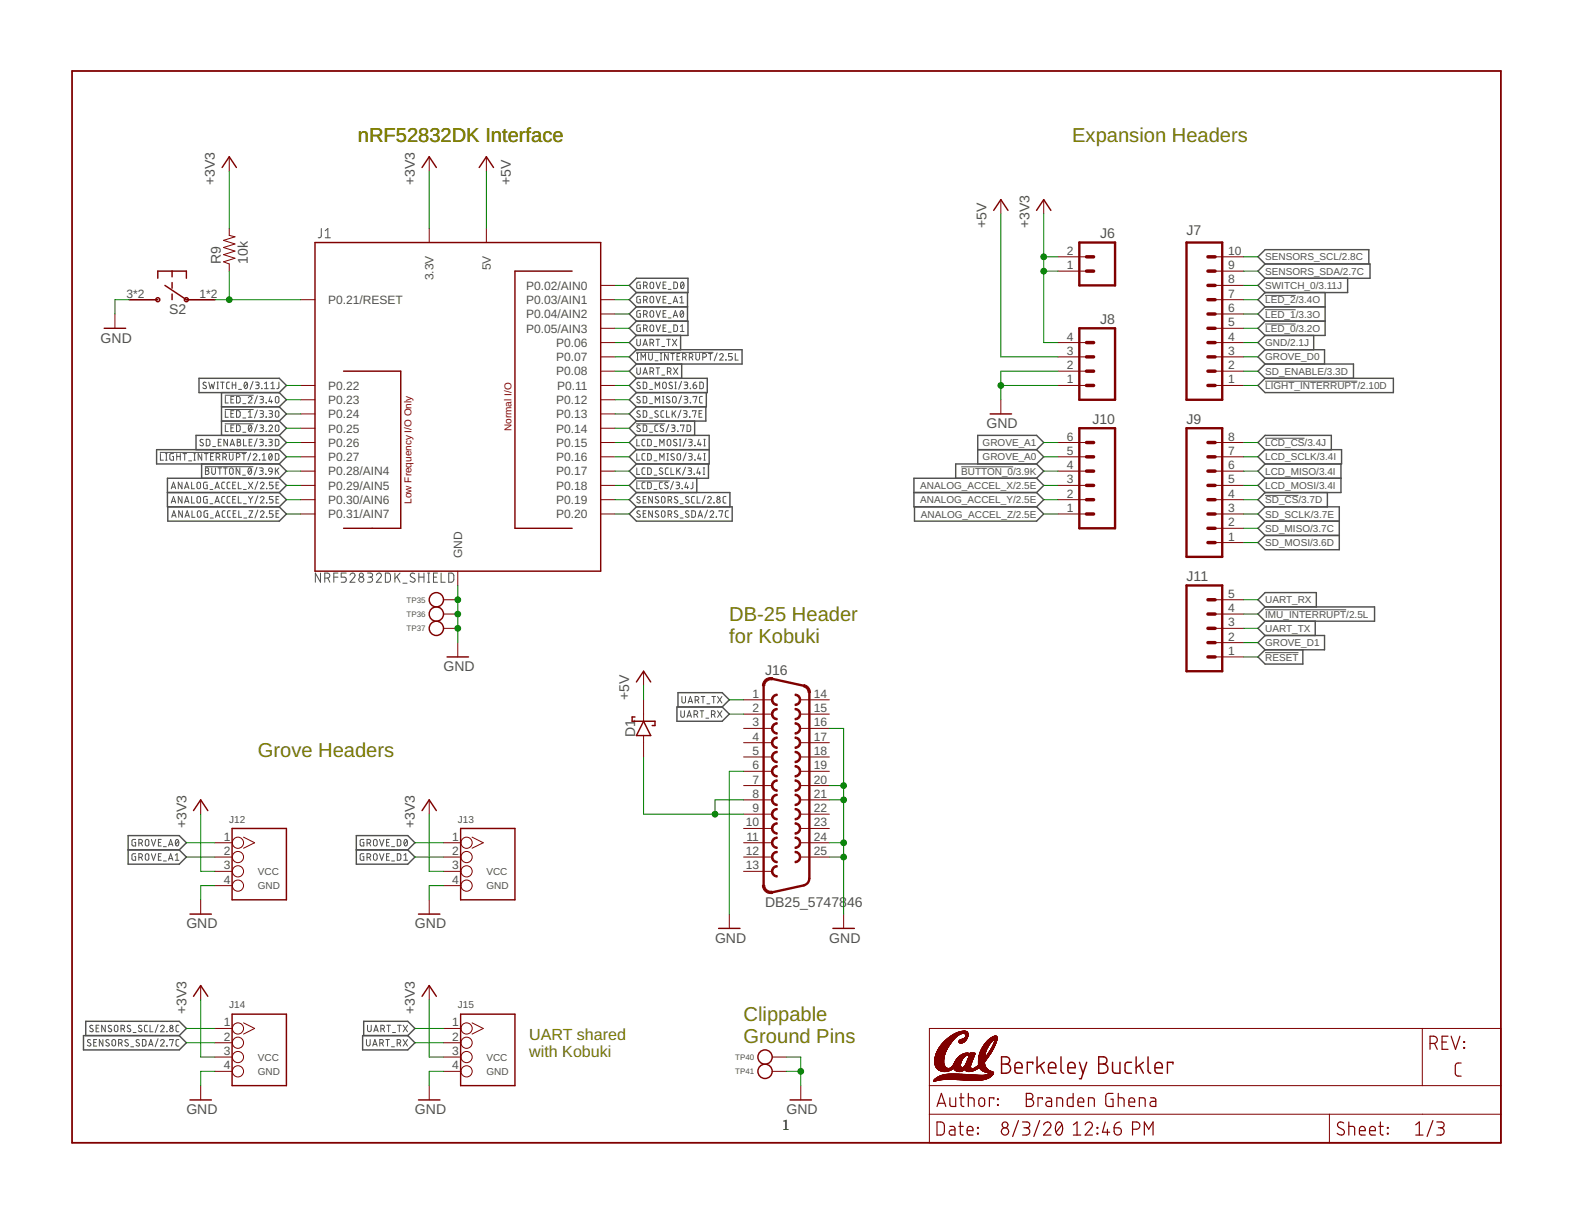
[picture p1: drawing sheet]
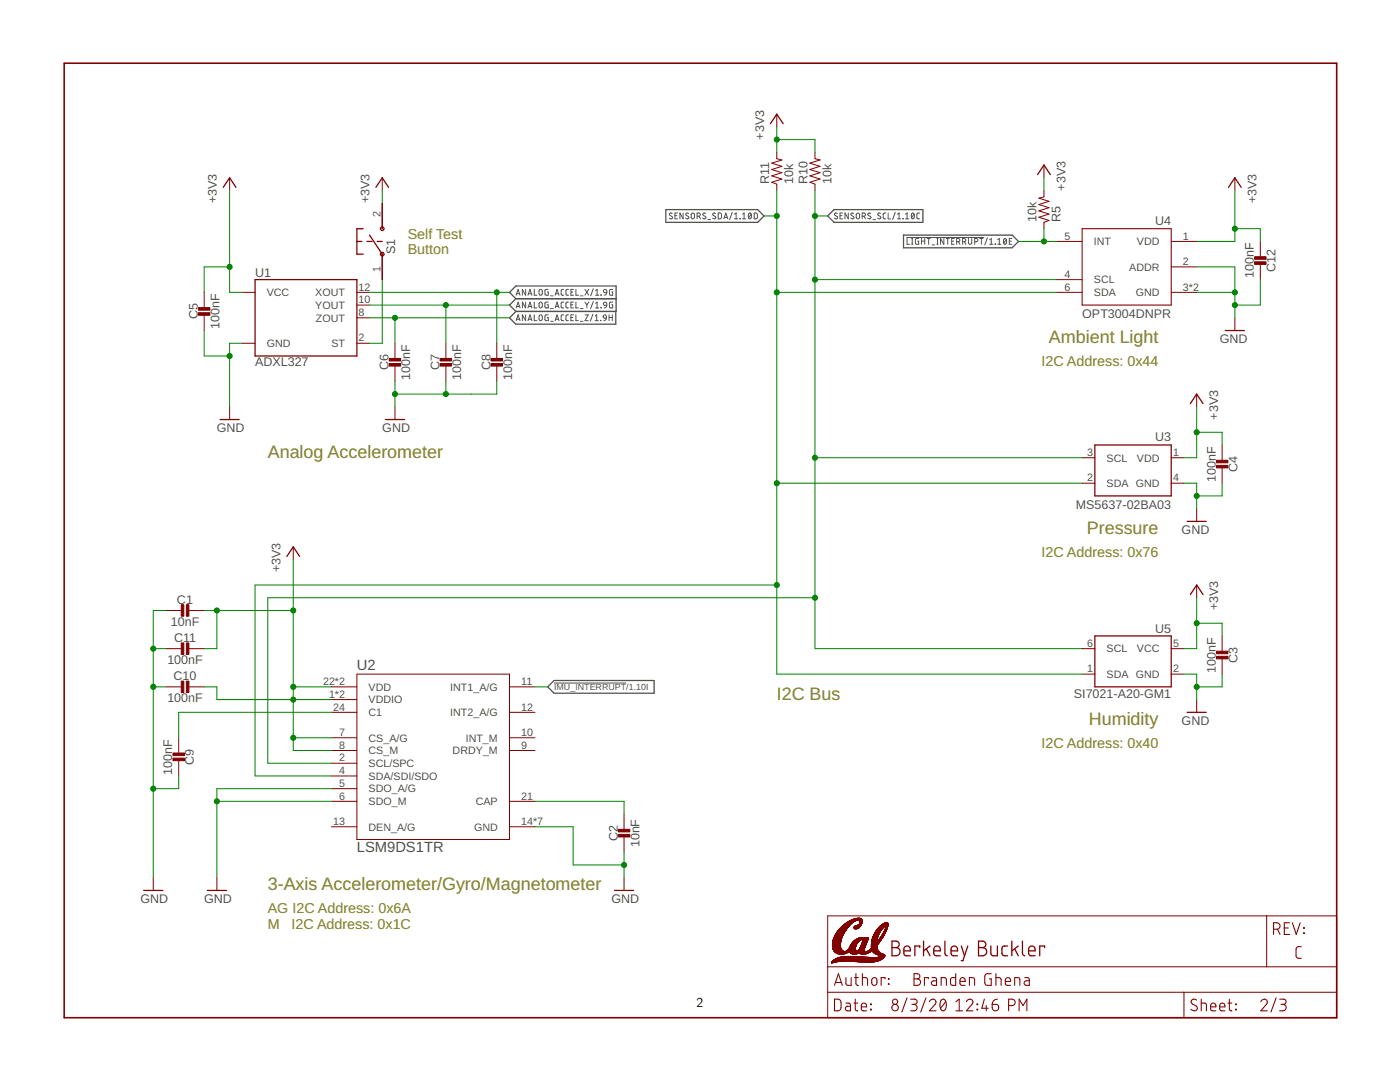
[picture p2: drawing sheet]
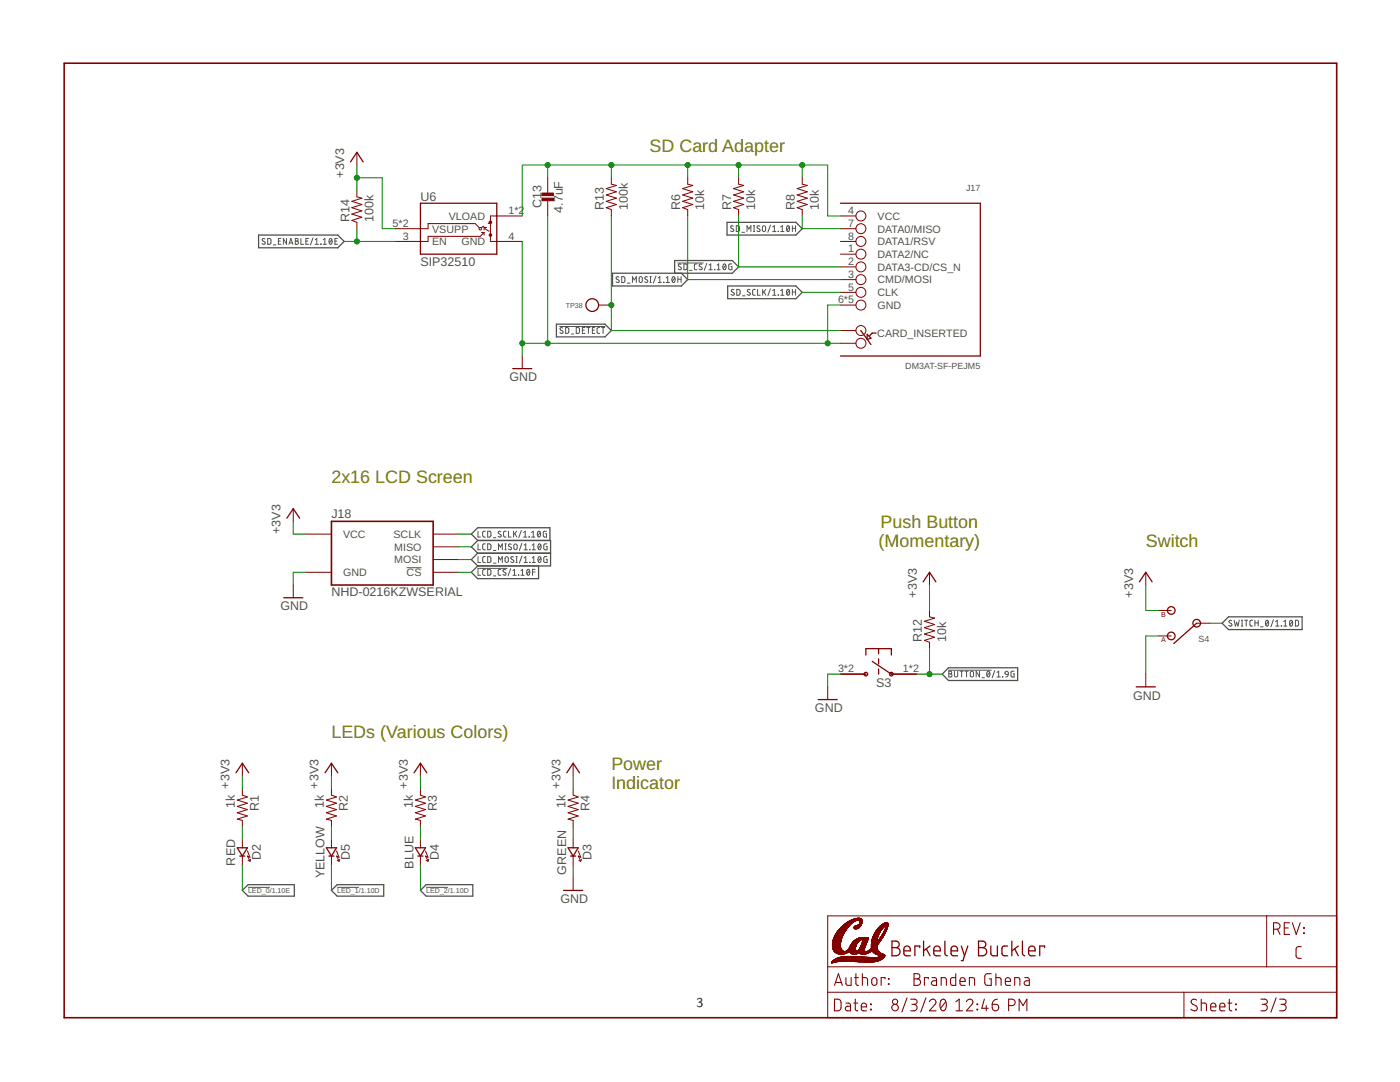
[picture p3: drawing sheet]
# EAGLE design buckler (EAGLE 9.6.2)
AUTHOR: Branden Ghena; REV: C; TITLE: Berkeley Buckler

## Sheet 1 of 3: Headers
U$1 (LETTER_L_CAL): HEIGHT: 8.5in; WIDTH: 11in

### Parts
D1  DIODE_SCHOTTKYSOD323  [SOD323]
J1  NRF52832DK_SHIELD  [NRF52832DK_SHIELD]
J6  M02PTH  [1X02]
J7  M10"  [1X10]
J8  M04PTH  [1X04]
J9  M081X08  [1X08]
J10  M06SIP  [1X06]
J11  M05PTH  [1X05]
J12  GROVE-CONNECTOR-DIP(4P-2.0)  [HW4-2.0]
J13  GROVE-CONNECTOR-DIP(4P-2.0)  [HW4-2.0]
J14  GROVE-CONNECTOR-DIP(4P-2.0)  [HW4-2.0]
J15  GROVE-CONNECTOR-DIP(4P-2.0)  [HW4-2.0]
J16  DB25_5747846  [DB25_5747846]
R9  10k  RESISTOR0402_RES  [0402_RES]
S2  PTS645SM43SMTR92  [PTS645]
TP35  TEST_POINT_0.040IN  [TESTPOINT_0.040IN]
TP36  TEST_POINT_0.040IN  [TESTPOINT_0.040IN]
TP37  TEST_POINT_0.040IN  [TESTPOINT_0.040IN]
TP40  TEST_POINT_0.078IN  [TESTPOINT_0.078IN]
TP41  TEST_POINT_0.078IN  [TESTPOINT_0.078IN]

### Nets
5V_IN: D1.P$2(ANODE) J16.8 J16.9
!BUTTON_0: J1.P0.28(P0.28/AIN4) J10.4 ; also sheet 3
!IMU_INTERRUPT: J1.P0.07 J11.4 ; also sheet 2
!LCD_CS: J1.P0.18 J9.8 ; also sheet 3
!LED_0: J1.P0.25 J7.5 ; also sheet 3
!LED_1: J1.P0.24 J7.6 ; also sheet 3
!LED_2: J1.P0.23 J7.7 ; also sheet 3
!LIGHT_INTERRUPT: J1.P0.27 J7.1 ; also sheet 2
!RESET: J1.P0.21(P0.21/RESET) J11.1 R9.1 S2.1 S2.2
!SD_CS: J1.P0.14 J9.4 ; also sheet 3
+3V3: J1.3.3V@0(3.3V) J1.3.3V@1(3.3V) J1.3.3V@2(3.3V) J6.1 J6.2 J8.4 J12.3 J13.3 J14.3 J15.3 R9.2 ; also sheet 2,3
+5V: D1.P$1(CATHODE) J1.5V J8.3
ANALOG_ACCEL_X: J1.P0.29(P0.29/AIN5) J10.3 ; also sheet 2
ANALOG_ACCEL_Y: J1.P0.30(P0.30/AIN6) J10.2 ; also sheet 2
ANALOG_ACCEL_Z: J1.P0.31(P0.31/AIN7) J10.1 ; also sheet 2
GND: J1.GND@0(GND) J1.GND@1(GND) J1.GND@2(GND) J7.4 J8.1 J8.2 J12.4 J13.4 J14.4 J15.4 J16.6 J16.16 J16.20 J16.21 J16.24 J16.25 S2.3 S2.4 TP35.TESTPOINT TP36.TESTPOINT TP37.TESTPOINT TP40.1(TESTPOINT) TP41.1(TESTPOINT) ; also sheet 2,3
GROVE_A0: J1.P0.04(P0.04/AIN2) J10.5 J12.1
GROVE_A1: J1.P0.03(P0.03/AIN1) J10.6 J12.2
GROVE_D0: J1.P0.02(P0.02/AIN0) J7.3 J13.1
GROVE_D1: J1.P0.05(P0.05/AIN3) J11.2 J13.2
LCD_MISO: J1.P0.16 J9.6 ; also sheet 3
LCD_MOSI: J1.P0.15 J9.5 ; also sheet 3
LCD_SCLK: J1.P0.17 J9.7 ; also sheet 3
SD_ENABLE: J1.P0.26 J7.2 ; also sheet 3
SD_MISO: J1.P0.12 J9.2 ; also sheet 3
SD_MOSI: J1.P0.11 J9.1 ; also sheet 3
SD_SCLK: J1.P0.13 J9.3 ; also sheet 3
SENSORS_SCL: J1.P0.19 J7.10 J14.1 ; also sheet 2
SENSORS_SDA: J1.P0.20 J7.9 J14.2 ; also sheet 2
SWITCH_0: J1.P0.22 J7.8 ; also sheet 3
UART_RX: J1.P0.08 J11.5 J15.2 J16.2
UART_TX: J1.P0.06 J11.3 J15.1 J16.1
Unconnected: J16.3 J16.4 J16.5 J16.7 J16.10 J16.11 J16.12 J16.13 J16.14 J16.15 J16.17 J16.18 J16.19 J16.22 J16.23

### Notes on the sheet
- nRF52832DK Interface | nRF52832DK Interface | Expansion Headers
- DB-25 Header
  for Kobuki
- Grove Headers
- Clippable
  Ground Pins
- UART shared
  with Kobuki

## Sheet 2 of 3: Sensors
U$2 (LETTER_L_CAL): HEIGHT: 8.5in; WIDTH: 11in

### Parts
C1  10nF  CAPACITOR0402_CAP  [0402_CAP]
C2  10nF  CAPACITOR0402_CAP  [0402_CAP]
C3  100nF  CAPACITOR0402_CAP  [0402_CAP]
C4  100nF  CAPACITOR0402_CAP  [0402_CAP]
C5  100nF  CAPACITOR0402_CAP  [0402_CAP]
C6  100nF  CAPACITOR0402_CAP  [0402_CAP]
C7  100nF  CAPACITOR0402_CAP  [0402_CAP]
C8  100nF  CAPACITOR0402_CAP  [0402_CAP]
C9  100nF  CAPACITOR0402_CAP  [0402_CAP]
C10  100nF  CAPACITOR0402_CAP  [0402_CAP]
C11  100nF  CAPACITOR0402_CAP  [0402_CAP]
C12  100nF  CAPACITOR0402_CAP  [0402_CAP]
R5  10k  RESISTOR0402_RES  [0402_RES]
R10  10k  RESISTOR0402_RES  [0402_RES]
R11  10k  RESISTOR0402_RES  [0402_RES]
S1  B3U-1000P  [B3U-1000P]
U1  ADXL327  [LFCSP-16]
U2  LSM9DS1TR  [LGA-24_3X3P5X1_STM]
U3  MS5637-02BA03  [4-SMD]
U4  OPT3004DNPR  [DNP0006A]
U5  SI7021-A20-GM1  [DFN-6/3MM]

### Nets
!IMU_INTERRUPT: U2.11(INT1_A/G) ; also sheet 1
!LIGHT_INTERRUPT: R5.1 U4.5(INT) ; also sheet 1
+3V3: C1.2 C3.1 C4.1 C5.1 C10.2 C11.2 C12.1 R5.2 R10.2 R11.2 S1.2 U1.14(VCC) U1.15(VCC) U2.1(VDDIO) U2.3(VDDIO) U2.7(CS_A/G) U2.8(CS_M) U2.22(VDD) U2.23(VDD) U3.1(VDD) U4.1(VDD) U5.5(VCC) ; also sheet 1,3
ANALOG_ACCEL_X: C8.1 U1.12(XOUT) ; also sheet 1
ANALOG_ACCEL_Y: C7.1 U1.10(YOUT) ; also sheet 1
ANALOG_ACCEL_Z: C6.1 U1.8(ZOUT) ; also sheet 1
GND: C1.1 C2.1 C3.2 C4.2 C5.2 C6.2 C7.2 C8.2 C9.2 C10.1 C11.1 C12.2 U1.3(GND) U1.5(GND) U1.6(GND) U1.7(GND) U2.5(SDO_A/G) U2.6(SDO_M) U2.14(GND) U2.15(GND) U2.16(GND) U2.17(GND) U2.18(GND) U2.19(GND) U2.20(GND) U3.4(GND) U4.2(ADDR) U4.3(GND) U4.7(GND) U5.2(GND) ; also sheet 1,3
N$1: C9.1 U2.24(C1)
N$6: C2.2 U2.21(CAP)
N$7: S1.1 U1.2(ST)
SENSORS_SCL: R10.1 U2.2(SCL/SPC) U3.3(SCL) U4.4(SCL) U5.6(SCL) ; also sheet 1
SENSORS_SDA: R11.1 U2.4(SDA/SDI/SDO) U3.2(SDA) U4.6(SDA) U5.1(SDA) ; also sheet 1
Unconnected: U2.9(DRDY_M) U2.10(INT_M) U2.12(INT2_A/G) U2.13(DEN_A/G)

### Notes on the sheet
- Self Test
  Button
- Ambient Light
- I2C Address: 0x44
- Analog Accelerometer
- Pressure
- I2C Address: 0x76
- I2C Bus
- Humidity
- I2C Address: 0x40
- 3-Axis Accelerometer/Gyro/Magnetometer
- AG I2C Address: 0x6A
  M   I2C Address: 0x1C

## Sheet 3 of 3: Other Peripherals
U$3 (LETTER_L_CAL): HEIGHT: 8.5in; WIDTH: 11in

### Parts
C13  4.7uF  CAPACITOR0402_CAP  [0402_CAP]
D2  RED  LED0603  [LED-0603]
D3  GREEN  LED0603  [LED-0603]
D4  BLUE  LED0603  [LED-0603]
D5  YELLOW  LED0603  [LED-0603]
J17  DM3AT-SF-PEJM5  [DM3AT-SF-PEJM5]
J18  NHD-0216KZWSERIAL  [NHD-0216KZW]
R1  1k  RESISTOR0402_RES  [0402_RES]
R2  1k  RESISTOR0402_RES  [0402_RES]
R3  1k  RESISTOR0402_RES  [0402_RES]
R4  1k  RESISTOR0402_RES  [0402_RES]
R6  10k  RESISTOR0402_RES  [0402_RES]
R7  10k  RESISTOR0402_RES  [0402_RES]
R8  10k  RESISTOR0402_RES  [0402_RES]
R12  10k  RESISTOR0402_RES  [0402_RES]
R13  100k  RESISTOR0402_RES  [0402_RES]
R14  100k  RESISTOR0402_RES  [0402_RES]
S3  PTS645SM43SMTR92  [PTS645]
S4  TE_SSA12/SPDT  [TE_SSA12/SPDT]
TP38  TEST_POINT_0.040IN  [TESTPOINT_0.040IN]
U6  SIP32510  [TSOT23-6]

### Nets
!BUTTON_0: R12.1 S3.1 S3.2 ; also sheet 1
!LCD_CS: J18.16(!CS) ; also sheet 1
!LED_0: D2.C(CATHODE) ; also sheet 1
!LED_1: D5.C(CATHODE) ; also sheet 1
!LED_2: D4.C(CATHODE) ; also sheet 1
!SD_CS: J17.2(DATA3-CD/CS_N) R7.1 ; also sheet 1
!SD_DETECT: J17.A R13.1 TP38.TESTPOINT
+3V3: J18.2(VCC) R1.1 R2.1 R3.1 R4.1 R12.2 R14.2 S4.2(B) U6.5(VSUPP) U6.6(VSUPP) ; also sheet 1,2
GND: C13.2 D3.C(CATHODE) J17.6(GND) J17.B J17.MOUNT0(GND) J17.MOUNT1(GND) J17.MOUNT2(GND) J17.MOUNT3(GND) J18.1(GND) S3.3 S3.4 S4.1(A) U6.4(GND) ; also sheet 1,2
LCD_MISO: J18.13(MISO) ; also sheet 1
LCD_MOSI: J18.14(MOSI) ; also sheet 1
LCD_SCLK: J18.12(SCLK) ; also sheet 1
N$3: D3.A(ANODE) R4.2
N$4: D4.A(ANODE) R3.2
N$5: D5.A(ANODE) R2.2
N$18: C13.1 J17.4(VCC) R6.2 R7.2 R8.2 R13.2 U6.1(VLOAD) U6.2(VLOAD)
N$25: D2.A(ANODE) R1.2
SD_ENABLE: R14.1 U6.3(EN) ; also sheet 1
SD_MISO: J17.7(DATA0/MISO) R8.1 ; also sheet 1
SD_MOSI: J17.3(CMD/MOSI) R6.1 ; also sheet 1
SD_SCLK: J17.5(CLK) ; also sheet 1
SWITCH_0: S4.IN ; also sheet 1
Unconnected: J17.1(DATA2/NC) J17.8(DATA1/RSV)

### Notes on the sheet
- SD Card Adapter
- 2x16 LCD Screen
- Push Button
  (Momentary)
- Switch
- LEDs (Various Colors)
- Power
  Indicator

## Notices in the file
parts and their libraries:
SparkFun-Aesthetics: Licensing: Creative Commons ShareAlike 4.0 International - https://creativecommons.org/licenses/by-sa/4.0
chips: COPYRIGHT: Copyright (C) 2018 Accelerated Designs. All rights reserved
